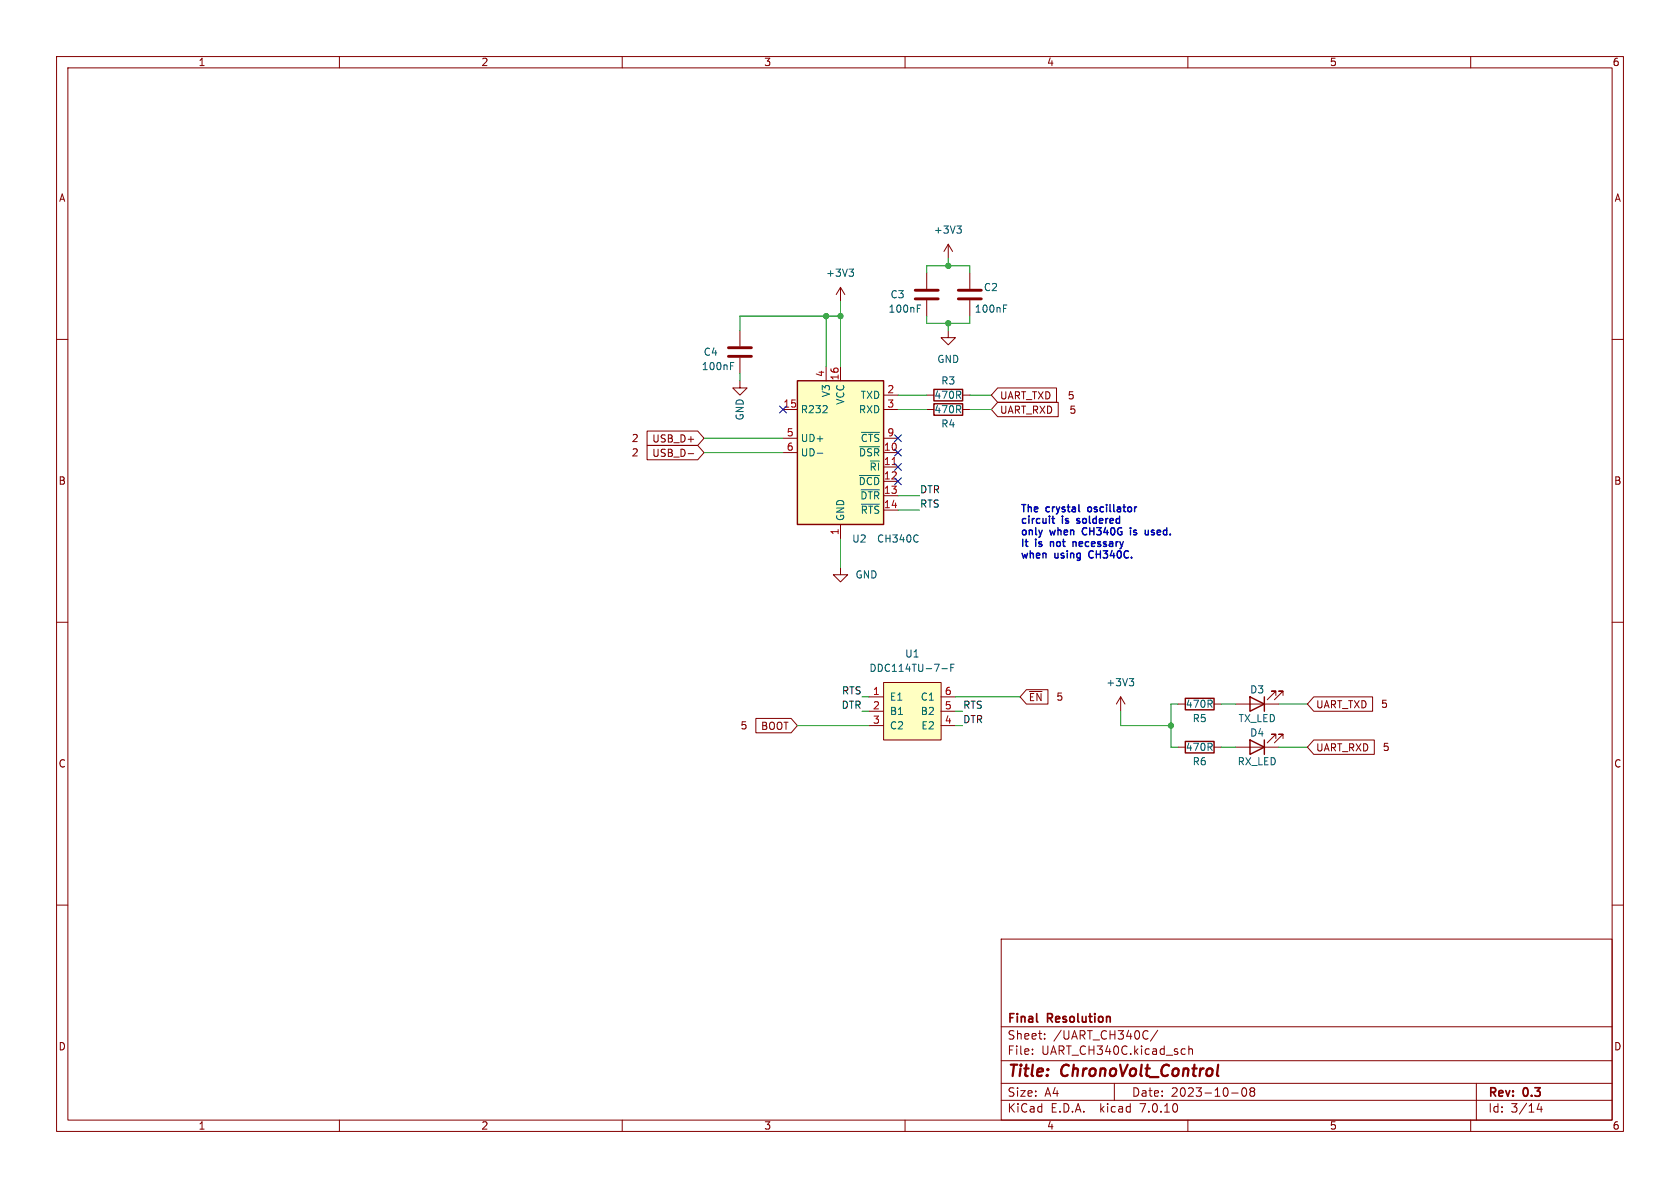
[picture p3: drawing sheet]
<svg xmlns="http://www.w3.org/2000/svg" width="297mm" height="210mm" viewBox="0 0 297 210" stroke-linecap="round" stroke-linejoin="round" font-family="sans-serif">
<g fill="none" stroke="#840000" stroke-width=".18">
<path d="M10 10h277v190h-277zM12 12h273v186h-273zM60 10v2M110 10v2M160 10v2M210 10v2M260 10v2M10 60h2M130.8 58.4v2.8M148.6 50.8v2.5M148.6 50.8l-.8 1.3M148.6 50.8l.8 1.3"/>
<path d="M163.8 48.3v2.8M163.8 53.1v2.8M167.6 58.4v1.3h1.3l-1.3 1.3-1.2-1.3h1.2M167.6 43.2l-.7 1.3M167.6 43.2v2.5M167.6 43.2l.8 1.3M171.4 48.3v2.8M171.4 53.1v2.8M285 60h2M114.4 78.7h8.9l1.2 1.3-1.2 1.3h-8.9zM114.4 76.2h8.9l1.2 1.3-1.2 1.2h-8.9zM130.8 67.3v1.3h1.3l-1.3 1.3-1.3-1.3h1.3"/>
<path d="M130.8 63.2v2.8M138.4 72.4h2.6M138.4 77.5h2.6M146 64.8v2.5M148.6 64.8v2.5M156.2 72.4h2.5M156.2 69.9h2.5M156.2 77.5h2.5M163.8 72.4h1.3M163.8 69.9h1.3M170.2 72.4h1.2M170.2 69.9h1.2"/>
<path d="M176.4 71.1h10.7v2.6h-10.7l-1.1-1.3zM176.4 68.6h10.4v2.5h-10.4l-1.1-1.2zM121.7 80.2h.9M138.4 80h2.6M148.6 92.7v2.6M156.2 80h2.5M156.2 82.6h2.5M156.2 85.1h2.5M156.2 87.6h2.5M156.2 90.2h2.5M10 110h2M148.6 100.3v1.3h1.3l-1.3 1.3-1.3-1.3h1.3"/>
<path d="M285 110h2M133.6 127h6.3l1.1 1.3-1.1 1.2h-6.3zM153.7 123.2h2.5M153.7 125.7h2.5M153.7 128.3h2.5M156.2 120.7h10.2v10.1h-10.2zM166.4 123.2h2.5M166.4 125.7h2.5M166.4 128.3h2.5M181.5 121.9h3.8v2.6h-3.8l-1.2-1.3zM198.1 123.2l-.7 1.3M198.1 123.2v2.5"/>
<path d="M198.1 123.2l.8 1.3M208.3 132.1h1.2M208.3 124.5h1.2M214.6 132.1h1.3M214.6 124.5h1.3M218.4 132.1h7.7M218.4 124.5h7.7M225.6 130.6v-.8h-.8h.8l-1.6 1.5M225.6 122.9v-.7h-.8h.8l-1.6 1.5M226.8 130.6v-.8h-.7h.7l-1.5 1.5M226.8 122.9v-.7h-.7h.7l-1.5 1.5M232.3 130.8h10.7v2.6h-10.7l-1.2-1.3z"/>
<path d="M232.3 123.2h10.4v2.5h-10.4l-1.2-1.2zM10 160h2M285 160h2M177 166h108v32h-108zM60 198v2M110 198v2M160 198v2M177 194.5h108M177 191.5h108M177 187.5h108M177 181.5h108M182.5 186.3v.1"/>
<path d="M182.5 185.5v.1M184.7 183.6v.1M184.7 182.8v.1M197 191.5v3M204.7 182.1l-1.3 2M209.4 185.4l.1 .1M209.5 186.3l-.1 .1M210 198v2M210.2 184.9v1.5M210.2 185.5l.2-.1 .3 .1 .1 .9M217.7 193.2h1.2M219.7 192.4l.2-.1a.81 .81 0 0 1 .6 .6 .81 .81 0 0 1-.3 .8l-.2 .1a.81 .81 0 0 1-.3-1.4z"/>
<path d="M221.2 192.9l-.2-.2 .2-.4 .5 .1 .1 .2-.3 .3M221.2 192.9l-.2 .3v.3l.2 .3 .5-.1 .1-.2-.1-.4-.2-.2M221.2 192.9h.3M260 198v2M261 191.5v6.5M272.1 195l-.4 1.1h1M272.5 195.6v1"/>
</g>
<path d="M183.3 180.6l.2 .1" fill="none" stroke="#840000" stroke-width=".3"/>
<path d="M141 67.3h15.2v25.4h-15.2zM165.1 68.8h5.1v2.1h-5.1zM165.1 71.4h5.1v2h-5.1zM209.5 131.1h5.1v2h-5.1zM209.5 123.4h5.1v2.1h-5.1zM221 130.8l2.5 1.3-2.5 1.3zM221 123.2l2.5 1.3-2.5 1.2zM223.5 123.2v2.5M223.5 130.8v2.6" fill="none" stroke="#840000" stroke-width=".25"/>
<path d="M161.8 51.3h4.1M161.8 52.8h4.1M169.4 51.3h4.1M169.4 52.8h4.1M128.8 61.5h4M128.8 63h4" fill="none" stroke="#840000" stroke-width=".51"/>
<g fill="none" stroke="#006464" stroke-width=".18">
<path d="M169.2 39.9h.7l-.4 .5M150.1 47.6h.8l-.4 .5M150.6 48.1l.3 .2v.3l-.3 .2M162.2 54.5h.4M162.2 53.9h.6M169.7 40.4l.2 .3v.3l-.2 .2M177.4 54.5h.4M177.4 53.9h.6M129.1 64.7h.5M129.1 64.1h.7M152 79h3.5M152.3 76.4h3.2"/>
<path d="M144.5 80.1h.9M151.9 84h3.6M152.2 86.6h3.3M152.3 89.1h3.2M162.2 94.6l.1 .1M162.3 95.7l-.1 .1M166.5 118.2h1M168.1 118h.4M168.7 117.4h-.6v1.3M199.6 120h.8l-.4 .4M200.2 120.4l.2 .3v.3l-.2 .2"/>
</g>
<g fill="#ffffc2" stroke="#ffffc2" stroke-width=".18">
<path d="M156.2 120.7h10.2v10.1h-10.2z"/>
<path d="M141 67.3h15.2v25.4h-15.2z"/>
</g>
<path d="M157.7 82.1h.7" fill="none" stroke="#a90000" stroke-width=".18"/>
<g fill="none" stroke="#0000c2" stroke-width=".25">
<path d="M185.7 95.7v.9M185.8 95.8l-.1 .1M186 91.7h.4M186.2 92.4l.2 .1M189.7 95.7v.9M189.7 95.9l.2-.2 .3 .1v.8M190.4 92.4l.1 .1M190.4 91.7v.3M191.5 93.5l-.2 .3 .2 .6M192.4 89.7v.6M192.5 97.7v.4l.1 .4M199.9 93.3v.1"/>
<path d="M199.9 93.7v.9M200.4 94.5l.1 .1M200.5 93.8v.3M203 93.7v.9M203 94.4l-.2 .2"/>
</g>
<g fill="none" stroke="#009600" stroke-width=".18">
<path d="M146 55.9v8.9M148.6 55.9h-17.8v2.5M148.6 53.3v11.5M163.8 48.3v-1.3h7.6v1.3M163.8 55.9v1.3h7.6v-1.3M167.6 45.7v1.3M167.6 57.2v1.2M124.5 77.5h13.9M130.8 66v1.3M158.7 69.9h5.1M158.7 72.4h5.1M171.4 69.9h3.9"/>
<path d="M171.4 72.4h3.9M124.5 80h13.9M148.6 95.3v5M158.7 87.6h3.9M158.7 90.2h3.9M141 128.3h12.7M152.4 123.2h1.3M152.4 125.7h1.3M168.9 128.3h1.3M168.9 123.2h11.4M168.9 125.7h1.3M198.1 125.7v2.6h8.9"/>
<path d="M208.3 124.5h-1.3v7.6h1.3M215.9 124.5h2.5M215.9 132.1h2.5M226.1 124.5h5M226.1 132.1h5"/>
</g>
<path d="M137.8 71.8l1.2 1.2M139 71.8l-1.2 1.2M158.1 76.9l1.3 1.2M158.1 79.4l1.3 1.2M159.4 76.9l-1.3 1.2M159.4 79.4l-1.3 1.2M158.1 81.9l1.3 1.3M158.1 84.5l1.3 1.2M159.4 81.9l-1.3 1.3M159.4 84.5l-1.3 1.2" fill="none" stroke="#000084" stroke-width=".18"/>
<g fill="#009600" stroke="#009600" stroke-width=".18">
<circle cx="207" cy="128.3" r=".46"/>
<circle cx="167.6" cy="47" r=".46"/>
<circle cx="148.6" cy="55.9" r=".46"/>
<circle cx="146" cy="55.9" r=".46"/>
<circle cx="167.6" cy="57.2" r=".46"/>
</g>
<g font-size="2.8" fill="#840000">
<text x="178" y="190.9">Title:</text>
<text x="187.7" y="190.9">ChronoVolt_Control</text>
</g>
<g font-size="2.1" fill="#840000">
<text x="178" y="184">Sheet:</text>
<text x="178" y="181.2">Final</text>
<text x="185.2" y="181.2">Resolution</text>
<text x="186.2" y="184">/UART_CH340C/</text>
<text x="178" y="186.7">File:</text>
<text x="184.1" y="186.7">UART_CH340C.kicad_sch</text>
<text x="178" y="196.9">KiCad</text>
<text x="178" y="194.1">Size:</text>
<text x="184.7" y="194.1">A4</text>
<text x="185.7" y="196.9">E.D.A.</text>
<text x="194.6" y="196.9">kicad</text>
<text x="200" y="194.1">Date:</text>
<text x="201.8" y="196.9">7.0.10</text>
<text x="207" y="194.1">2023-10-08</text>
<text x="263" y="194.3">Rev:</text>
<text x="263" y="196.9">Id:</text>
<text x="267.1" y="196.9">3/14</text>
<text x="269.4" y="194.3">0.3</text>
</g>
<g font-size="1.8" fill="#840000">
<text x="35" y="11.9">1</text>
<text x="85" y="11.9">2</text>
<text x="135" y="11.9">3</text>
<text x="185" y="11.9">4</text>
<text x="235" y="11.9">5</text>
<text x="285" y="11.9">6</text>
<text x="10.3" y="35.9">A</text>
<text x="285.3" y="35.9">A</text>
<text x="176.7" y="70.8">UART_TXD</text>
<text x="188.7" y="70.8">5</text>
<text x="176.7" y="73.3">UART_RXD</text>
<text x="189" y="73.3">5</text>
<text x="111.6" y="80.9">2</text>
<text x="111.6" y="78.3">2</text>
<text x="115.2" y="81">USB_D-</text>
<text x="115.2" y="78.4">USB_D+</text>
<text x="10.3" y="85.9">B</text>
<text x="285.3" y="85.9">B</text>
<text x="181.8" y="124.1">~{EN}5</text>
<text x="232.6" y="125.4">UART_TXD</text>
<text x="244.1" y="125.3">5</text>
<text x="130.8" y="129.1">5</text>
<text x="134.4" y="129.2">BOOT</text>
<text x="10.3" y="135.9">C</text>
<text x="232.6" y="133">UART_RXD</text>
<text x="244.4" y="133">5</text>
<text x="285.3" y="135.9">C</text>
<text x="10.3" y="185.9">D</text>
<text x="285.3" y="185.9">D</text>
<text x="35" y="199.9">1</text>
<text x="85" y="199.9">2</text>
<text x="135" y="199.9">3</text>
<text x="185" y="199.9">4</text>
<text x="235" y="199.9">5</text>
<text x="285" y="199.9">6</text>
</g>
<g font-size="1.8" fill="#006464">
<text x="165" y="41.5">+3V3</text>
<text x="145.9" y="49.1">+3V3</text>
<text x="157.3" y="52.9">C3</text>
<text x="173.8" y="51.7">C2</text>
<text x="157" y="55.5">100nF</text>
<text x="172.2" y="55.5">100nF</text>
<text x="124" y="65.6">100nF</text>
<text x="124.3" y="63.1">C4</text>
<text x="165.6" y="64.4">GND</text>
<text x="146.9" y="70.3" transform="rotate(-90 146.9 70.3)">V3</text>
<text x="149.5" y="71.6" transform="rotate(-90 149.5 71.6)">VCC</text>
<text x="152.1" y="70.7">TXD</text>
<text x="165.1" y="70.7">470R</text>
<text x="166.3" y="68.2">R3</text>
<text x="131.7" y="74.4" transform="rotate(-90 131.7 74.4)">GND</text>
<text x="141.5" y="73.3">R232</text>
<text x="151.7" y="73.3">RXD</text>
<text x="165.1" y="73.3">470R</text>
<text x="166.3" y="75.8">R4</text>
<text x="141.5" y="78.3">UD+</text>
<text x="141.5" y="80.9">UD-</text>
<text x="151.7" y="80.9">~{DSR}</text>
<text x="152.1" y="78.3">~{CTS}</text>
<text x="153.6" y="83.4">~{RI}</text>
<text x="151.7" y="86">~{DCD}</text>
<text x="152" y="88.5">~{DTR}</text>
<text x="149.5" y="92.2" transform="rotate(-90 149.5 92.2)">GND</text>
<text x="152.1" y="91">~{RTS}</text>
<text x="150.6" y="96.1">U2</text>
<text x="154.9" y="96.1">CH340C</text>
<text x="151.1" y="102.5">GND</text>
<text x="153.6" y="119">DDC114TU-7-F</text>
<text x="159.9" y="116.4">U1</text>
<text x="157.2" y="124.1">E1</text>
<text x="162.7" y="124.1">C1</text>
<text x="195.5" y="121.5">+3V3</text>
<text x="209.5" y="125.3">470R</text>
<text x="220.9" y="122.8">D3</text>
<text x="157.2" y="126.6">B1</text>
<text x="157.2" y="129.1">C2</text>
<text x="162.7" y="126.6">B2</text>
<text x="162.8" y="129.1">E2</text>
<text x="210.7" y="127.9">R5</text>
<text x="218.9" y="127.9">TX_LED</text>
<text x="220.9" y="130.4">D4</text>
<text x="209.5" y="132.9">470R</text>
<text x="210.7" y="135.5">R6</text>
<text x="218.7" y="135.5">RX_LED</text>
</g>
<g font-size="1.8" fill="#a90000">
<text x="145.8" y="66.7" transform="rotate(-90 145.8 66.7)">4</text>
<text x="148.3" y="67.4" transform="rotate(-90 148.3 67.4)">16</text>
<text x="156.8" y="69.6">2</text>
<text x="138.4" y="72.1">15</text>
<text x="139" y="77.2">5</text>
<text x="156.8" y="72.1">3</text>
<text x="156.8" y="77.2">9</text>
<text x="139" y="79.8">6</text>
<text x="156.2" y="79.8">10</text>
<text x="156.2" y="82.3">11</text>
<text x="156.2" y="84.8">12</text>
<text x="156.2" y="87.4">13</text>
<text x="156.2" y="89.9">14</text>
<text x="148.3" y="94.7" transform="rotate(-90 148.3 94.7)">1</text>
<text x="154.2" y="122.9">1</text>
<text x="154.2" y="125.5">2</text>
<text x="166.9" y="125.5">5</text>
<text x="166.9" y="122.9">6</text>
<text x="154.2" y="128">3</text>
<text x="166.9" y="128">4</text>
</g>
<g font-size="1.8" fill="#0f0f0f">
<text x="162.6" y="87.3">DTR</text>
<text x="162.6" y="89.8">RTS</text>
<text x="148.7" y="125.4">DTR</text>
<text x="148.7" y="122.8">RTS</text>
<text x="170.2" y="125.4">RTS</text>
<text x="170.2" y="127.9">DTR</text>
</g>
<g font-size="1.8" fill="#0000c2">
<text x="180.3" y="90.6">The</text>
<text x="180.3" y="92.7">circuit</text>
<text x="180.3" y="94.7">only</text>
<text x="185" y="90.6">crystal</text>
<text x="185.7" y="94.7">when</text>
<text x="187.9" y="92.7">is</text>
<text x="191" y="92.7">soldered</text>
<text x="191.9" y="94.7">CH340G</text>
<text x="192.9" y="90.6">oscillator</text>
<text x="200.9" y="94.7">is</text>
<text x="204" y="94.7">used.</text>
<text x="180.3" y="96.8">It</text>
<text x="180.3" y="98.8">when</text>
<text x="183.1" y="96.8">is</text>
<text x="186.3" y="96.8">not</text>
<text x="186.5" y="98.8">using</text>
<text x="190.8" y="96.8">necessary</text>
<text x="193.1" y="98.8">CH340C.</text>
</g>
</svg>
